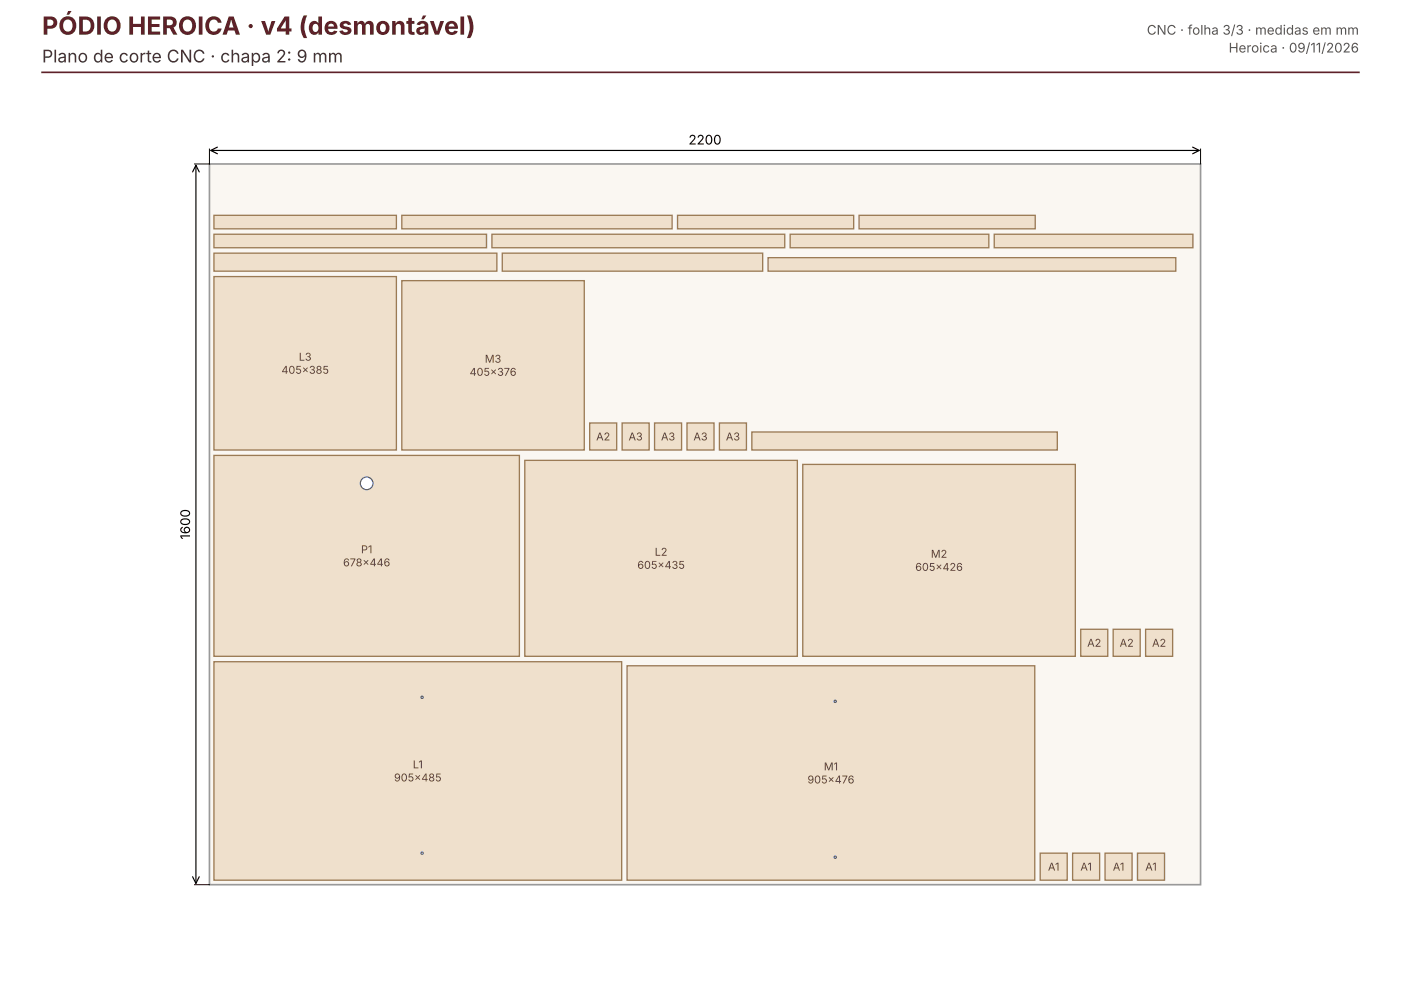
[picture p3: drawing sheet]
<svg xmlns="http://www.w3.org/2000/svg" width="297mm" height="210mm" viewBox="0 0 297 210" stroke-linecap="round" stroke-linejoin="round" font-family="sans-serif">
<path d="M44.4 34.8h210v152.7h-210z" fill="#faf7f2" stroke="#999" stroke-width=".35"/>
<path d="M45.3 140.3h86.5v46.3h-86.5z" fill="#efe0cc" stroke="#9b7b55" stroke-width=".28"/>
<g fill="#fff" stroke="#2346b0" stroke-width=".25">
<circle cx="89.5" cy="180.8" r=".24"/>
<circle cx="89.5" cy="147.8" r=".24"/>
</g>
<path d="M132.9 141.1h86.4v45.5h-86.4z" fill="#efe0cc" stroke="#9b7b55" stroke-width=".28"/>
<g fill="#fff" stroke="#2346b0" stroke-width=".25">
<circle cx="177" cy="181.7" r=".24"/>
<circle cx="177" cy="148.7" r=".24"/>
</g>
<path d="M45.3 96.5h64.8v42.6h-64.8z" fill="#efe0cc" stroke="#9b7b55" stroke-width=".28"/>
<circle cx="77.7" cy="102.5" r="1.34" fill="#fff" stroke="#2346b0" stroke-width=".25"/>
<g fill="#efe0cc" stroke="#9b7b55" stroke-width=".28">
<path d="M111.2 97.6h57.8v41.5h-57.8z"/>
<path d="M170.1 98.4h57.8v40.7h-57.8z"/>
<path d="M45.3 58.6h38.7v36.8h-38.7z"/>
<path d="M85.2 59.5h38.6v35.9h-38.6z"/>
<path d="M220.5 180.8h5.7v5.8h-5.7z"/>
<path d="M227.3 180.8h5.8v5.8h-5.8z"/>
<path d="M234.2 180.8h5.7v5.8h-5.7z"/>
<path d="M241.1 180.8h5.7v5.8h-5.7z"/>
<path d="M229 133.4h5.8v5.7h-5.8z"/>
<path d="M235.9 133.4h5.8v5.7h-5.8z"/>
<path d="M242.8 133.4h5.7v5.7h-5.7z"/>
<path d="M125 89.7h5.7v5.7h-5.7z"/>
<path d="M131.8 89.7h5.8v5.7h-5.8z"/>
<path d="M138.7 89.7h5.8v5.7h-5.8z"/>
<path d="M145.6 89.7h5.7v5.7h-5.7z"/>
<path d="M152.5 89.7h5.7v5.7h-5.7z"/>
<path d="M159.3 91.6h64.8v3.8h-64.8z"/>
<path d="M45.3 53.7h60v3.8h-60z"/>
<path d="M106.5 53.7h55.1v3.8h-55.1z"/>
<path d="M162.8 54.6h86.4v2.9h-86.4z"/>
<path d="M45.3 49.7h57.8v2.8h-57.8z"/>
<path d="M104.3 49.7h62v2.8h-62z"/>
<path d="M167.5 49.7h42.1v2.8h-42.1z"/>
<path d="M210.7 49.7h42.1v2.8h-42.1z"/>
<path d="M45.3 45.6h38.7v2.9h-38.7z"/>
<path d="M85.2 45.6h57.2v2.9h-57.2z"/>
<path d="M143.6 45.6h37.3v2.9h-37.3z"/>
<path d="M182.1 45.6h37.3v2.9h-37.3z"/>
</g>
<path d="M44.4 31.6v3.2h-3.2M254.4 31.6v3.2M41.2 187.5h3.2" fill="none" stroke="#000" stroke-width=".21"/>
<path d="M40.8 36.4l.7-1.4 .7 1.4M41.5 35v152.2M44.7 31.9h209.5M46.1 31.2l-1.4 .7 1.4 .7M252.8 31.2l1.4 .7-1.4 .7M40.8 185.8l.7 1.4 .7-1.4" fill="none" stroke="#000" stroke-width=".25"/>
<path d="M8.9 15.3h279.1" fill="none" stroke="#5e2129" stroke-width=".35"/>
<text font-size="5.3" fill="#5e2129" x="8.9" y="7.4">PÓDIO HEROICA · v4 (desmontável)</text>
<text font-size="3.7" fill="#333" x="8.9" y="13.2">Plano de corte CNC · chapa 2: 9 mm</text>
<g font-size="2.8" fill="#555">
<text x="243.1" y="7.4">CNC · folha 3/3 · medidas em mm</text>
<text x="260.4" y="11.1">Heroica · 09/11/2026</text>
</g>
<g font-size="2.8">
<text x="145.9" y="30.6">2200</text>
<text x="40.3" y="114.4" transform="rotate(-90 40.3 114.4)">1600</text>
</g>
<g font-size="2.3" fill="#5a4630">
<text x="63.3" y="76.5">L3</text>
<text x="102.7" y="76.9">M3</text>
<text x="59.6" y="79.2">405×385</text>
<text x="99.5" y="79.7">405×376</text>
<text x="126.3" y="93.4">A2</text>
<text x="133.2" y="93.4">A3</text>
<text x="140.1" y="93.4">A3</text>
<text x="147" y="93.4">A3</text>
<text x="153.8" y="93.4">A3</text>
<text x="76.5" y="117.3">P1</text>
<text x="138.8" y="117.8">L2</text>
<text x="197.3" y="118.2">M2</text>
<text x="72.7" y="120">678×446</text>
<text x="135.1" y="120.6">605×435</text>
<text x="194" y="121">605×426</text>
<text x="230.4" y="137.1">A2</text>
<text x="237.3" y="137.1">A2</text>
<text x="244.2" y="137.1">A2</text>
<text x="83.5" y="165.6">905×485</text>
<text x="87.5" y="162.9">L1</text>
<text x="171.1" y="166.1">905×476</text>
<text x="174.6" y="163.3">M1</text>
<text x="222.1" y="184.5">A1</text>
<text x="229" y="184.5">A1</text>
<text x="235.9" y="184.5">A1</text>
<text x="242.7" y="184.5">A1</text>
</g>
</svg>
